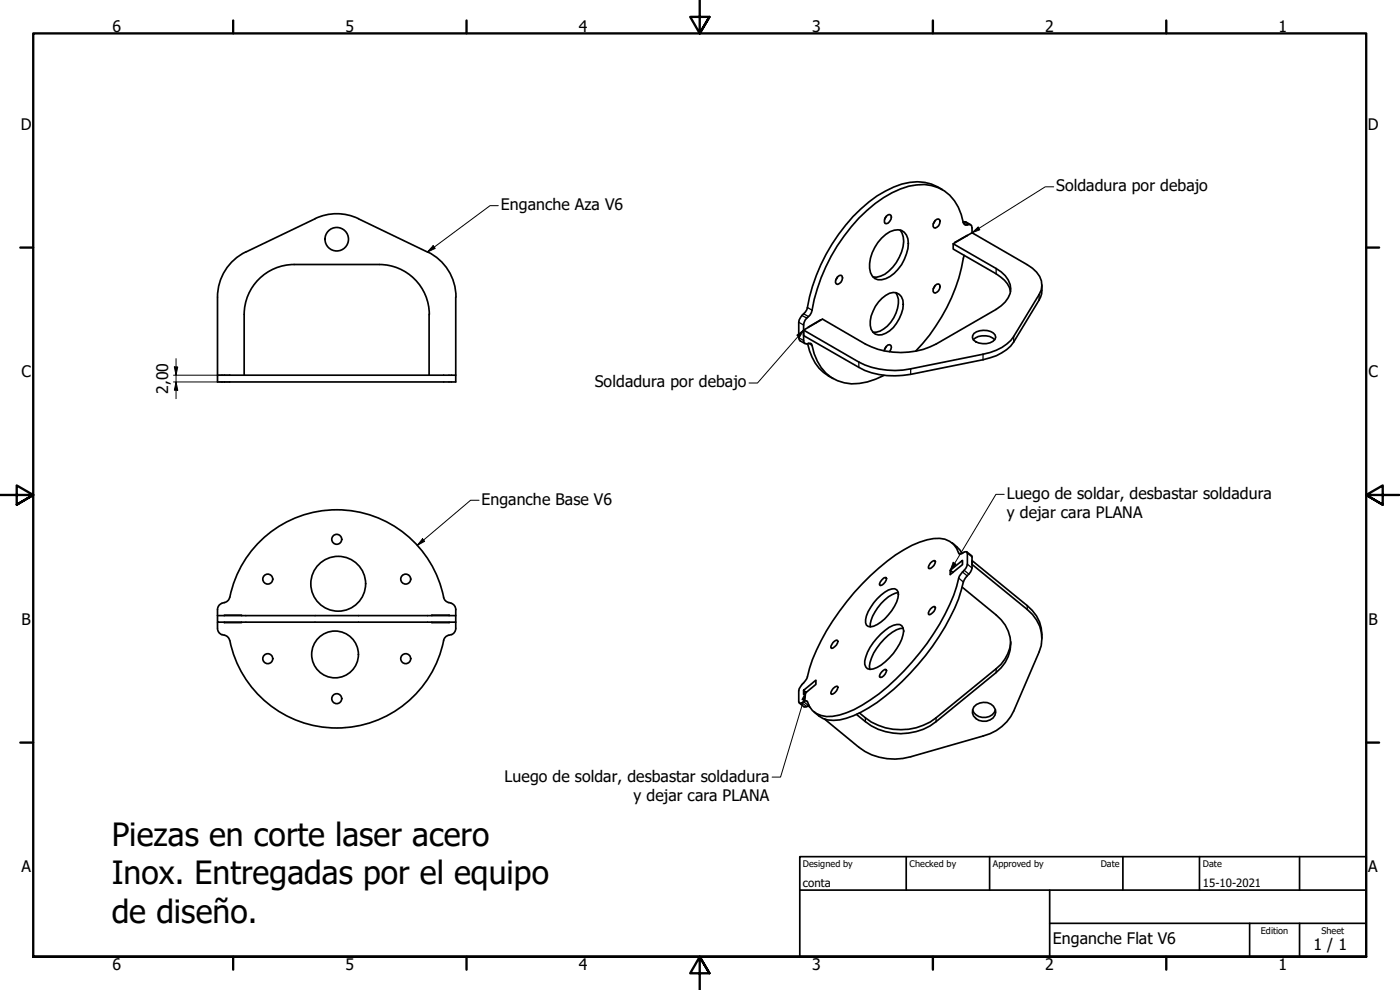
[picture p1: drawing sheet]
<svg xmlns="http://www.w3.org/2000/svg" width="420mm" height="297mm" viewBox="0 0 420 297" stroke-linecap="round" stroke-linejoin="round" font-family="sans-serif">
<!-- layer: Visible (ISO) -->
<g fill="none" stroke="#000" stroke-width=".51">
<path d="M282.8 56.9a14.4 14.4 0 0 0-14.6-.8 39.9 39.9 0 0 0-16.5 14.2 54.9 54.9 0 0 0-9.6 22.6l-.9 1.3a4.3 4.3 0 0 0-1.5 2.5l.1 5.2 1.8 1.1M73.8 75.6a15 15 0 0 0-8.5 13.5v23.5M88.3 79.4h25.5a15 15 0 0 1 15 15M88.3 79.4a15 15 0 0 0-15 15M94.5 65.6a15 15 0 0 1 13.1 0M94.6 65.6l-20.8 10M107.6 65.6l20.7 10M128.3 75.6a15 15 0 0 1 8.5 13.5M264.6 71.4a6.1 6.1 0 0 1 6-2.3 4 4 0 0 1 2 4 12.2 12.2 0 0 1-6.8 10.5 3.2 3.2 0 0 1-4.8-3.1 12.3 12.3 0 0 1 3.6-9.1zM266 64.9l-.5 .9M266.1 64.8l.5-.4h.4l.4 .2a1.87 1.87 0 0 1-1.8 2.4 1.83 1.83 0 0 1 .5-2.2zM270.1 69a7.5 7.5 0 0 1-.2 8.2 10.2 10.2 0 0 1-6.8 6l-1.1-.1"/>
<path d="M280.6 66.2l-.5 .9M280.7 66.2l1-.5a1.6 1.6 0 0 1 .2 1.8 1.6 1.6 0 0 1-1.6 .8 1.62 1.62 0 0 1 .4-2.1zM286.1 73.1l5.6-3.3 16.6 9.6a7.6 7.6 0 0 1 4.4 6.3l-.2 1.3-.7 1.4-7.6 12.6a13.6 13.6 0 0 1-9.2 5.3l-21.7 4.4a24.1 24.1 0 0 1-15.6-2.1l-16.5-9.6 5.6-3.3 12.9 7.5a23.4 23.4 0 0 0 21.2 0l18.1-10.4a8 8 0 0 0 4.3-6.1 7.4 7.4 0 0 0-4.3-6.1l-12.9-7.5v1.6l12.9 7.5a8.4 8.4 0 0 1 4.3 5.3M288.9 71.4v.1M289.1 66.6h.8l1.4 .8M289.4 76.6a54.6 54.6 0 0 1-14.6 28.7M290.3 70.7l-3.7 2.1M291.7 69.8l-.1-2.1a1.6 1.6 0 0 0-1.8-.2l-.4-.2a20.4 20.4 0 0 0-4.3-8.7 12.7 12.7 0 0 0-12.4-2.7 37.6 37.6 0 0 0-19.4 15 54.3 54.3 0 0 0-9.8 22.9l-.9 1.2a3.3 3.3 0 0 0-1.4 2.5l.1 5.2a1.48 1.48 0 0 0 1.8 .3l.4 .2a15.8 15.8 0 0 0 6 10.1 13.9 13.9 0 0 0 13.3 .5l2.5-1.2M73.3 94.3v18.3M128.8 94.3v18.3M136.8 89.1v23.5M244.9 96.8v.1"/>
<path d="M246.3 96.1l-3.7 2.1M251.3 83.1l-.5 .9M251.4 83l1-.4a1.6 1.6 0 0 1 .2 1.8 1.6 1.6 0 0 1-1.6 .8 1.62 1.62 0 0 1 .4-2.2zM264.7 89.5a4.2 4.2 0 0 1 5.2-1.2 4.2 4.2 0 0 1 1.1 4.4 10.6 10.6 0 0 1-6.3 7.7 2.76 2.76 0 0 1-3.5-2.8 11.1 11.1 0 0 1 3.5-8.1zM268.9 87.8a7.3 7.3 0 0 1-.7 7.6 7.3 7.3 0 0 1-6.2 4.3M280.6 85.7l-.5 .9M280.7 85.6l1-.4a1.6 1.6 0 0 1 .2 1.8 1.6 1.6 0 0 1-1.6 .8 1.62 1.62 0 0 1 .4-2.2zM312.7 85.5a6.6 6.6 0 0 1-.9 4.5l-7.6 12.6a14.2 14.2 0 0 1-9.2 5.3l-21.7 4.4a23.6 23.6 0 0 1-15.6-2.1l-16.5-9.5v-1.7M65.3 112.6h71.5v2h-71.5zM242.4 103.1a13.9 13.9 0 0 0 7.7 10.5M265.4 105.3a2.01 2.01 0 0 1 1.6-1.9l.4 .3 .1 .5-.5 1.3M266 103.9l-.5 .9"/>
<path d="M292.1 101.9a5 5 0 0 1 6.4 0M292.3 100.1a4.9 4.9 0 0 1 6.3 .4 1.77 1.77 0 0 1-1.5 2.4 5.3 5.3 0 0 1-4.9-.9l-.4-.7zM133.1 179.2l.4 .9 1.2 .7M133.1 179.2a32.8 32.8 0 0 0-32.3-26.2 32.8 32.8 0 0 0-32 26.7l-.6 .7-.9 .4M258.8 175.2a51.7 51.7 0 0 1 17.2-12.5 12.7 12.7 0 0 1 7.6-.9 6.3 6.3 0 0 1 4.3 4.4h.5l1-.5 .8-.1 .1 3.7a10.4 10.4 0 0 1-2.4 3.6 61.2 61.2 0 0 1-14.2 25.8 52.4 52.4 0 0 1-19.6 15.2 11 11 0 0 1-9.1 .2 7.3 7.3 0 0 1-2.9-3.8h-.4a1.97 1.97 0 0 1-1.9 .6v-4.2l1.4-1.8a6.3 6.3 0 0 0 1.8-4.4 66.6 66.6 0 0 1 15.8-25.3zM263.3 179.6a8.2 8.2 0 0 1 5.2-3 1.94 1.94 0 0 1 1 2.8 14.4 14.4 0 0 1-7.3 8.5l-.9 .2-.8-.2a2.4 2.4 0 0 1-.5-3.1 16.6 16.6 0 0 1 3.3-5.2zM264.7 174l.5-.5 .7-.2a2.25 2.25 0 0 1-1.7 2.4l-.2-.2v-.4zM269.6 177.8a12.4 12.4 0 0 0-8.2 8.3l-.2 2M279.3 168.9l1-.7 .3 .1a1.92 1.92 0 0 1-2 2.2v-.5zM285.2 171.1l3.7-3v1.3l-3.7 3v-1.3l.8 .7M285.8 162.9l2.2 2.1 .7 1M288.8 176.2l10.2 8.3a10.7 10.7 0 0 1 0 17.3l-18.1 14.7a17.3 17.3 0 0 1-21.2 0l-2.7-2.1"/>
<path d="M290.1 165.6l1.5 1.1 .1 .4v3.3a5.1 5.1 0 0 1-1.9 3l-.4 .6a63.1 63.1 0 0 1-16.3 28 47.4 47.4 0 0 1-19.1 13.5 8.5 8.5 0 0 1-9.7-1.9M65.3 186.7a3.3 3.3 0 0 0 .9 3.5l1.2 .4M65.3 184.7h71.5v2h-71.5zM65.3 182.9v1.8M66.6 181a2 2 0 0 0-1.3 1.9M67.3 184.7h5.2M67.3 186.7h5.2M67.3 190.6l.9 .4a4.5 4.5 0 0 1 1.3 3.3 32.7 32.7 0 0 0 32.7 24.1 32.7 32.7 0 0 0 30.9-26.2M67.4 180.8l-.8 .2M129.6 184.7h5.2M129.6 186.7h5.2M134.7 180.8l.7 .2"/>
<path d="M134.7 190.6l-.8 .4-.8 1.2M135.4 181a2 2 0 0 1 1.4 1.9M136.8 186.7a3.3 3.3 0 0 1-.9 3.5l-1.2 .4M136.8 182.9v1.8M250 192.8l1-.7h.3a2.25 2.25 0 0 1-1.7 2.4l-.2-.1v-.5zM264.4 190.2a7.8 7.8 0 0 1 5.6-2.8 2.27 2.27 0 0 1 1 3 16.1 16.1 0 0 1-8.9 10.3 1.88 1.88 0 0 1-2.1-.3 1.88 1.88 0 0 1-.5-2.1 15.6 15.6 0 0 1 4.9-8.1zM271.1 188.5a10.4 10.4 0 0 0-6.9 4.6 13.1 13.1 0 0 0-3.3 6.8l.1 .9M279.3 182.7l1-.7h.3a2.25 2.25 0 0 1-1.7 2.5l-.3-.2v-.5zM303.3 192.6a11.4 11.4 0 0 1-4.3 8l-18.1 14.8a17.7 17.7 0 0 1-23-1.5M312.7 191.6a11.1 11.1 0 0 0-4.4-9.9l-16.6-13.5v1.1l16.6 13.6a10.7 10.7 0 0 1 3.5 12.7l-7.6 17.7a13.7 13.7 0 0 1-9.2 7.5l-21.7 6.3a17.6 17.6 0 0 1-15.6-2.9l-10.3-8.5M239.9 210.9l1.4 1.2 .8-.1 .7-.4M241.2 207.1l3.7-3v1.2l-3.7 3.1v-1.3l.7 .7"/>
<path d="M242.5 211.8l.6 .4M250 206.6l.5-.4 .8-.3a2.25 2.25 0 0 1-1.7 2.4l-.2-.2v-.3zM264.7 201.5l.9-.7 .3 .1a2.14 2.14 0 0 1-1.7 2.3l-.2-.1v-.4zM291.9 213a3.7 3.7 0 0 0 3.4 2.3 3.7 3.7 0 0 0 3.5-2.3M292.3 212.1a3.7 3.7 0 0 1 3.8-1.4 3.7 3.7 0 0 1 2.7 3 3.6 3.6 0 0 1-3.4 2.8 3.6 3.6 0 0 1-3.6-2.6l.1-.9z"/>
<circle cx="101.1" cy="71.8" r="3.5"/>
<circle cx="80.4" cy="173.8" r="1.49"/>
<circle cx="101.1" cy="161.8" r="1.49"/>
<circle cx="101.5" cy="175.2" r="8.2"/>
<circle cx="121.8" cy="173.8" r="1.49"/>
<circle cx="80.4" cy="197.6" r="1.49"/>
<circle cx="100.6" cy="196.4" r="7"/>
<circle cx="121.8" cy="197.6" r="1.49"/>
<circle cx="101.1" cy="209.6" r="1.49"/>
</g>
<!-- layer: Visible Narrow (ISO) -->
<g fill="none" stroke="#000" stroke-width=".38">
<path d="M289.1 66.9l1.2 .6M289.4 66.5l1.4 .9M239.7 96.7l1.5 .8M240.7 94.7l1.4 .7M241.2 94.2l1.4 .8M242.3 92.3l1.4 .8M299 80.6v1.6M311.8 88.4v1.6M239.7 101.3l1.5 .9M242.6 103l1.1 .7M257.7 108.6v1.6M273.3 110.7v1.6"/>
<path d="M295 106.3v1.6M304.2 101v1.6M287.7 166l.3 .2M287.7 173.5l1.4 1.1M288.9 171.6l1.4 1.2M289.4 171.1l1.4 1.2M290.3 169.3l1.4 1.1M290.3 166l1.4 1.1M308.3 181.7v1.2M240.7 210.9l1.4 1.1M241.2 210.6l1.4 1.1M259.7 215.4v1.1"/>
<path d="M280.9 215.4v1.1M299 200.6v1.2"/>
</g>
<!-- layer: Border (ISO) -->
<g fill="none" stroke="#000" stroke-width=".7">
<path d="M70 6.1v3.9M140 6.1v3.9M210 0v10l-2.9-4.9h5.8l-2.9 4.9 2.9-4.9M280 6.1v3.9M350 6.1v3.9M6.1 74.3h3.9M410 74.3h3.9M0 148.5h10l-5-2.8v5.7l5-2.9-5 2.9M420 148.5h-10l5-2.8v5.7l-5-2.9 5 2.9M6.1 222.8h3.9M410 222.8h3.9M10 287.1v-277.1h400v277.1h-400h400"/>
<path d="M70 287.1v3.8M140 287.1v3.8M212.9 292l-2.9-4.9 2.9 4.9h-5.8l2.9-4.9v9.9M280 287.1v3.8M350 287.1v3.8"/>
</g>
<!-- layer: Title (ISO) -->
<path d="M240 257h170v30.1h-170zM272 257v10.1M297 257v10.1M337 257v10.1M360 257v10.1M390 257v10.1M240 267.1h170M315 277h95M315 267.1v20M375 277v10.1M390 277v10.1" fill="none" stroke="#000" stroke-width=".51"/>
<!-- layer: Symbol (ISO) -->
<path d="M316.2 56.1h-2.5l-22 13.7M130 73.7l.6 .8-2.3 1.1zM149.5 61.7h-2.4l-18.8 13.9M291.7 69.8l1.9-1.7 .5 .8zM241.2 99l-13.9 15.9h-2.5M239.1 100.6l2.1-1.6-1.3 2.3zM143.8 150.1h-2.6l-16 13.5M301.4 148.3h-2.5l-13.7 22.8M126.8 161.7l.6 .7-2.2 1.2zM286.1 168.7l.8 .6-1.7 1.8zM241.9 207.7l-.3 2.5-.9-.3zM241.9 207.7l-7.6 25.5h-2.6" fill="none" stroke="#000" stroke-width=".3"/>
<g fill="#000">
<path d="M130 73.7l.6 .8-2.3 1.1z" fill-rule="evenodd"/>
<path d="M291.7 69.8l1.9-1.7 .5 .8z" fill-rule="evenodd"/>
<path d="M239.1 100.6l2.1-1.6-1.3 2.3z" fill-rule="evenodd"/>
<path d="M126.8 161.7l.6 .7-2.2 1.2z" fill-rule="evenodd"/>
<path d="M286.1 168.7l.8 .6-1.7 1.8z" fill-rule="evenodd"/>
<path d="M241.9 207.7l-.3 2.5-.9-.3z" fill-rule="evenodd"/>
</g>
<!-- layer: Dimension (ISO) -->
<path d="M52.1 112.6h16.9M52.1 114.6h16.9M52.3 110.1h1l-.5 2.5zM52.8 114.6l.5 2.5h-1zM52.8 107.6v12" fill="none" stroke="#000" stroke-width=".3"/>
<g fill="#000">
<path d="M52.3 110.1h1l-.5 2.5z" fill-rule="evenodd"/>
<path d="M52.8 114.6l.5 2.5h-1z" fill-rule="evenodd"/>
</g>
<g font-size="9.6">
<text x="33.5" y="253.9">Piezas en corte laser acero</text>
<text x="33.5" y="265.4">Inox. Entregadas por el equipo</text>
<text x="33.5" y="276.9">de diseño.</text>
</g>
<g font-size="4.8">
<text x="33.7" y="9.6">6</text>
<text x="103.7" y="9.6">5</text>
<text x="173.7" y="9.6">4</text>
<text x="243.7" y="9.6">3</text>
<text x="313.7" y="9.6">2</text>
<text x="383.7" y="9.6">1</text>
<text x="6.2" y="38.9">D</text>
<text x="410.5" y="38.9">D</text>
<text x="317" y="57.3">Soldadura por debajo</text>
<text x="150.3" y="63">Enganche Aza V6</text>
<text x="6.4" y="113.1">C</text>
<text x="410.7" y="113.1">C</text>
<text x="50.4" y="118.3" transform="rotate(-90 50.4 118.3)">2,00</text>
<text x="178.5" y="116.3">Soldadura por debajo</text>
<text x="302.1" y="149.7">Luego de soldar, desbastar soldadura</text>
<text x="144.5" y="151.4">Enganche Base V6</text>
<text x="302.1" y="155.4">y dejar cara PLANA</text>
<text x="6.4" y="187.4">B</text>
<text x="410.7" y="187.4">B</text>
<text x="151.4" y="234.5">Luego de soldar, desbastar soldadura</text>
<text x="190.1" y="240.2">y dejar cara PLANA</text>
<text x="6.4" y="261.7">A</text>
<text x="410.7" y="261.7">A</text>
<text x="316" y="283.4">Enganche Flat V6</text>
<text x="394.2" y="285">1 / 1</text>
<text x="33.7" y="290.9">6</text>
<text x="103.7" y="290.9">5</text>
<text x="173.7" y="290.9">4</text>
<text x="243.7" y="290.9">3</text>
<text x="313.7" y="290.9">2</text>
<text x="383.7" y="290.9">1</text>
</g>
<g font-size="3.4">
<text x="241" y="266">conta</text>
<text x="361" y="266">15-10-2021</text>
</g>
<g font-size="2.7">
<text x="241" y="260.1">Designed by</text>
<text x="273" y="260.1">Checked by</text>
<text x="298" y="260.1">Approved by</text>
<text x="330.3" y="260">Date</text>
<text x="361" y="260">Date</text>
<text x="378.4" y="280.1">Edition</text>
<text x="396.6" y="280.1">Sheet</text>
</g>
</svg>
